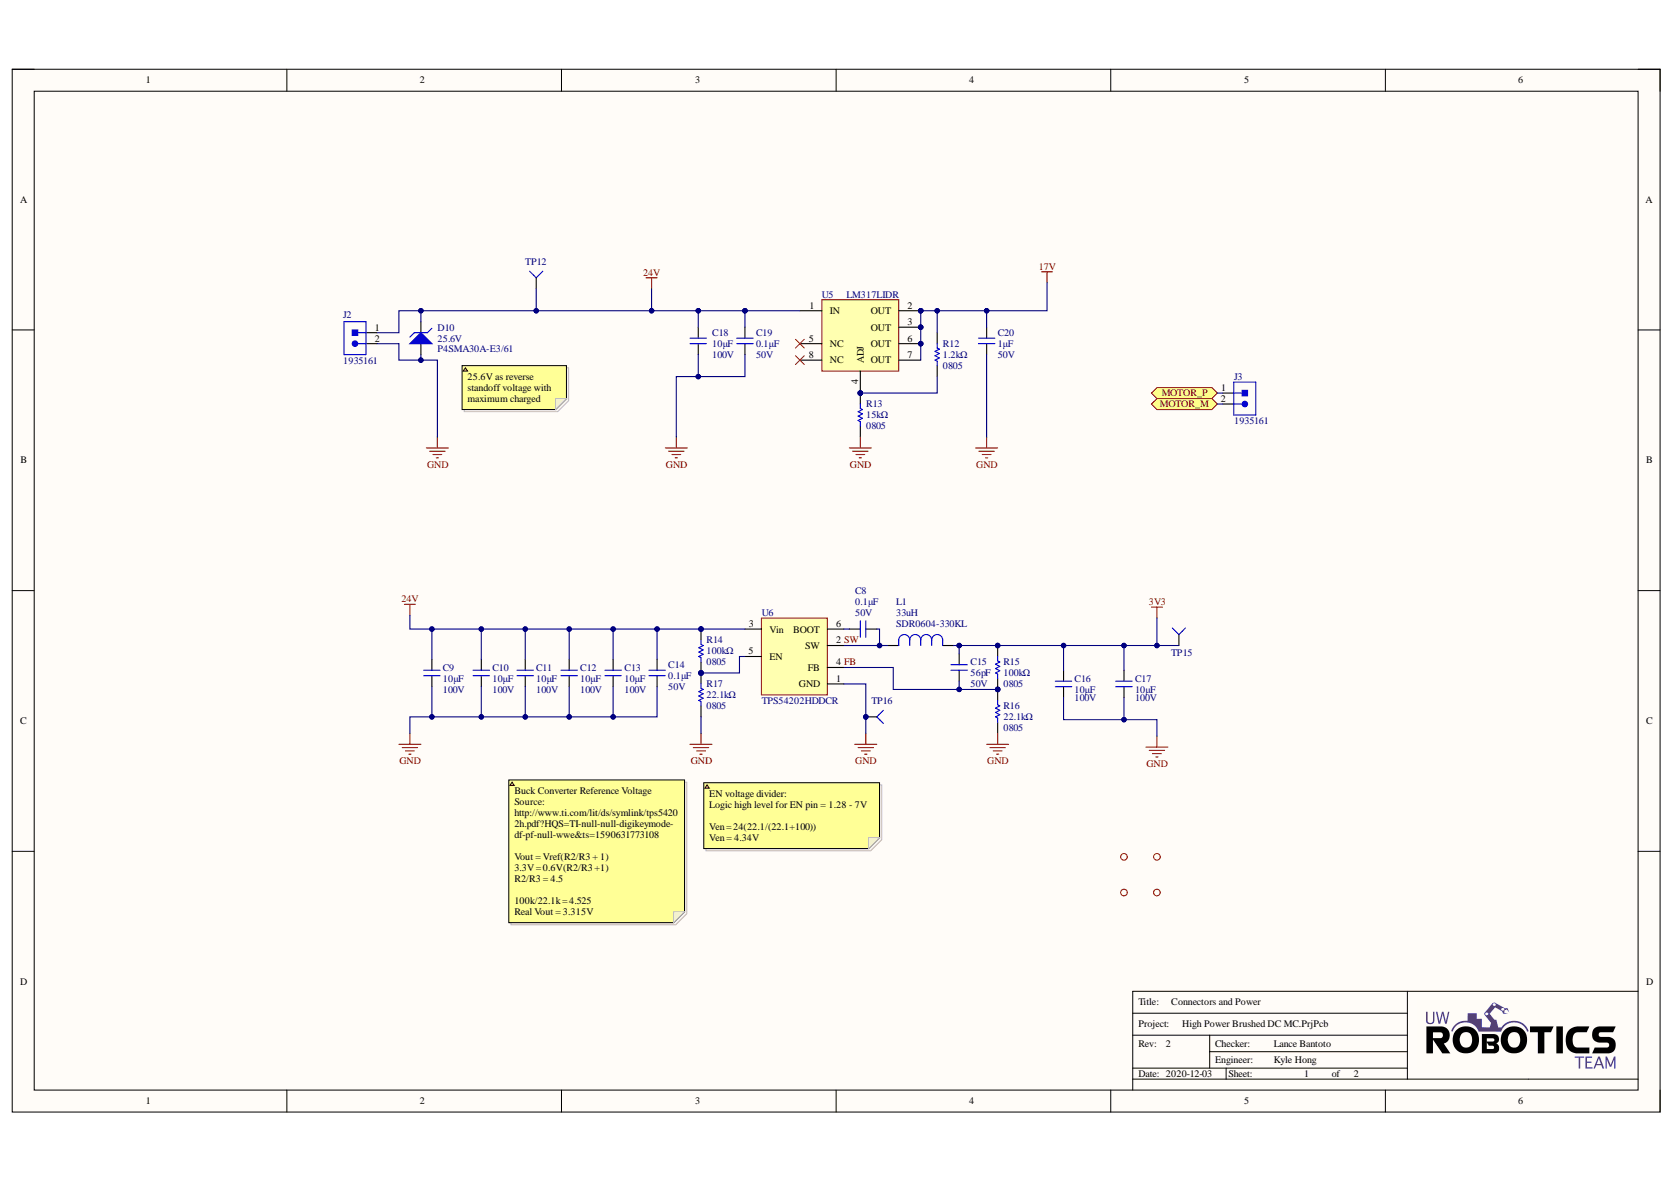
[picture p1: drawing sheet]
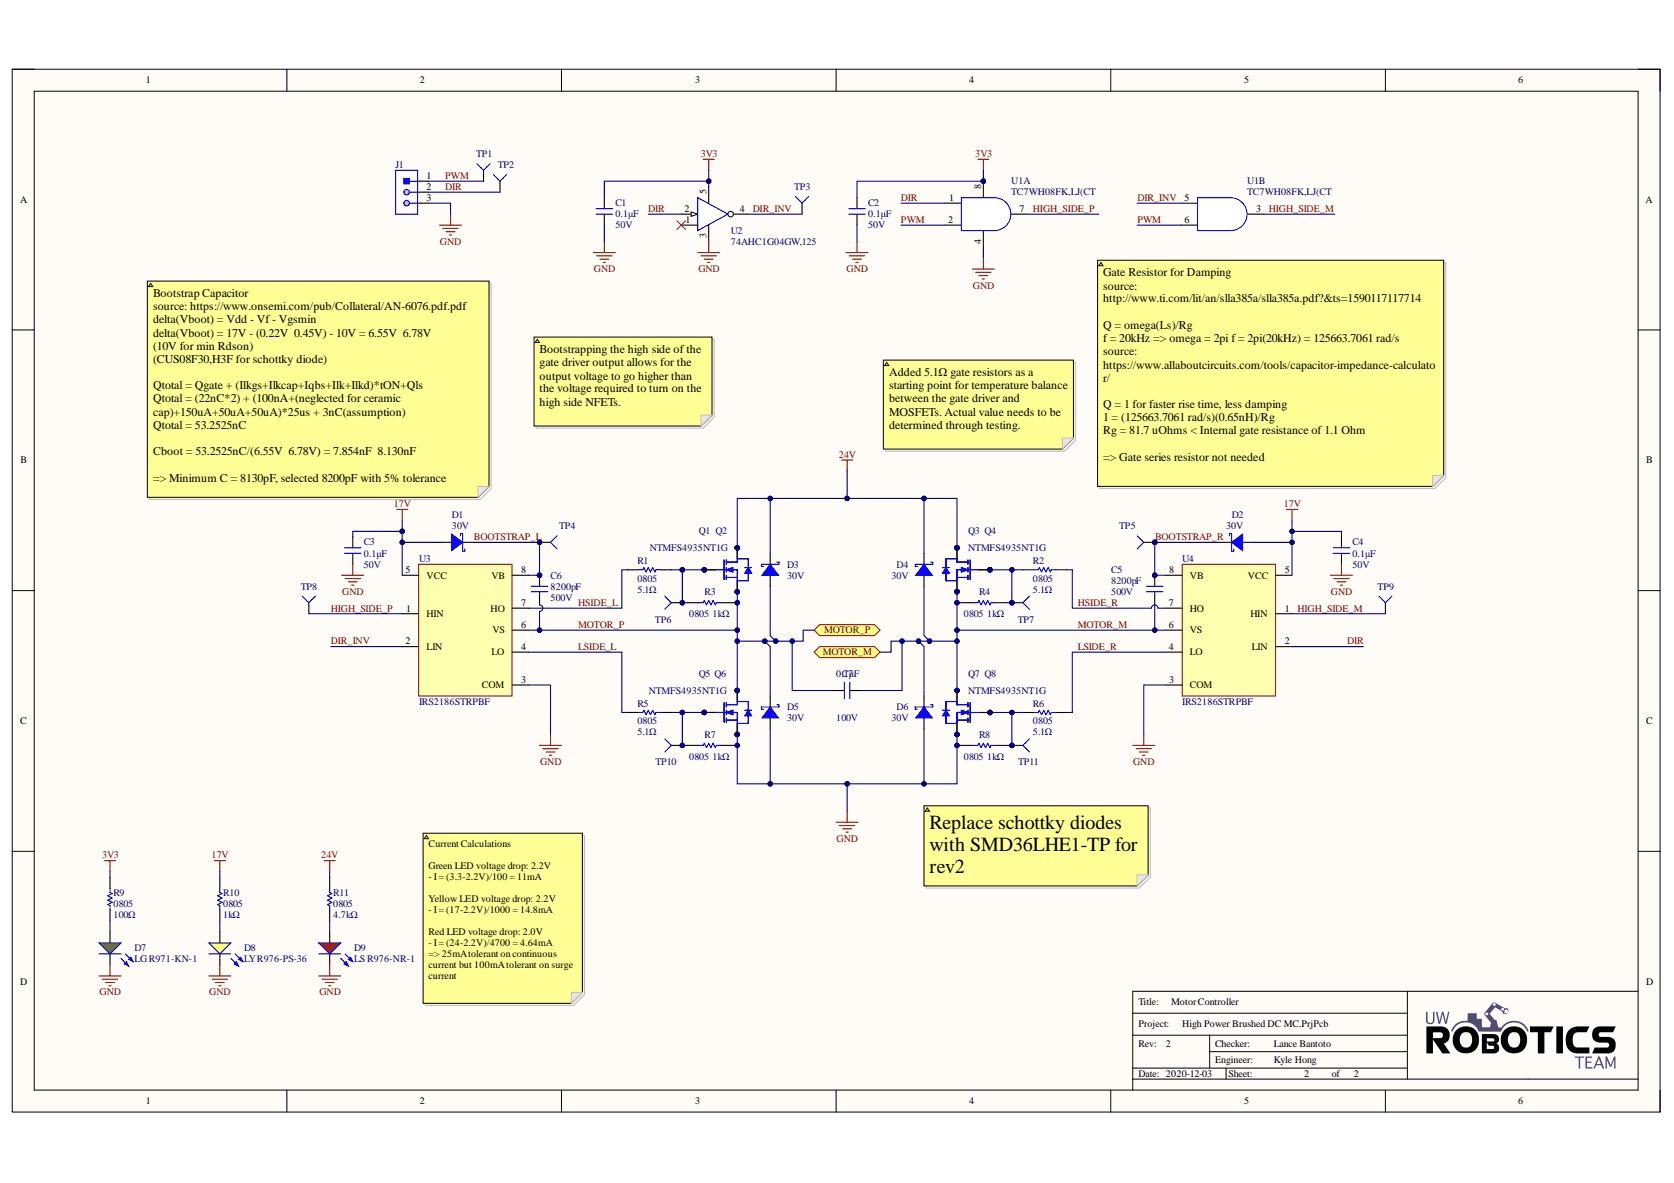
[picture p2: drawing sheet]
# Altium project High Power Brushed DC MC.PrjPcb
2 sheets, 83 parts. Net scope: flat (ports and power ports of the same name join across sheets).
Board file: High Power Brushed DC MC.PcbDoc
Sheets:
  SH2 - MOTOR CONTROLLER.SchDoc
  SH1 - CONNECTORS AND POWER.SchDoc

## Sheet SH2 - MOTOR CONTROLLER.SchDoc: Motor Controller
size B; CheckedBy: Lance Bantoto; DrawnBy: K Hong; Engineer: Kyle Hong; Revision: 2; SheetNumber: 2; SheetTotal: 2

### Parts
C1  Voltage Rating: 50V  [CAP2012]  (hidden comment: 0.1μF)
C2  Voltage Rating: 50V  [CAP2012]  (hidden comment: 0.1μF)
C3  Voltage Rating: 50V  [CAP2012]  (hidden comment: 0.1μF)
C4  Voltage Rating: 50V  [CAP2012]  (hidden comment: 0.1μF)
C5  value 8200pF  Voltage Rating (DC): 500V  [CAP1206]  (hidden comment: CAP_8200pF_500V_1206)
C6  value 8200pF  Voltage Rating (DC): 500V  [CAP1206]  (hidden comment: CAP_8200pF_500V_1206)
C7  value 0.1μF  Voltage(DC): 100V  [MKS2D031001A00MSSD]  (hidden comment: CAP_0.1uF_100V_FILM)
D1  Vr (Max): 30V  [SOD-323_UNIDIR]  (hidden comment: DIO_SCHOTTKY_30V_800mA)
D2  Vr (Max): 30V  [SOD-323_UNIDIR]  (hidden comment: DIO_SCHOTTKY_30V_800mA)
D3  Vr (Max): 30V  [SOD-323_UNIDIR]  (hidden comment: DIO_SCHOTTKY_30V_800mA)
D4  Vr (Max): 30V  [SOD-323_UNIDIR]  (hidden comment: DIO_SCHOTTKY_30V_800mA)
D5  Vr (Max): 30V  [SOD-323_UNIDIR]  (hidden comment: DIO_SCHOTTKY_30V_800mA)
D6  Vr (Max): 30V  [SOD-323_UNIDIR]  (hidden comment: DIO_SCHOTTKY_30V_800mA)
D7  LG R971-KN-1  [LED_0805_GREEN]
D8  LY R976-PS-36  [LED_0805_YELLOW]
D9  LS R976-NR-1  [LED_0805_RED]
J1  CON_3M_TERM  [1935174]  (value not drawn)
Q1  NTMFS4935NT1G  [SO8-FL]  (value not drawn)
Q2  NTMFS4935NT1G  [SO8-FL]
Q3  NTMFS4935NT1G  [SO8-FL]
Q4  NTMFS4935NT1G  [SO8-FL]  (value not drawn)
Q5  NTMFS4935NT1G  [SO8-FL]  (value not drawn)
Q6  NTMFS4935NT1G  [SO8-FL]
Q7  NTMFS4935NT1G  [SO8-FL]  (value not drawn)
Q8  NTMFS4935NT1G  [SO8-FL]
R1  value 5.1Ω  Case Code (Imperial): 0805  [RESC2012X60N]  (hidden comment: RES_5.1Ω_0805)
R2  value 5.1Ω  Case Code (Imperial): 0805  [RESC2012X60N]  (hidden comment: RES_5.1Ω_0805)
R3  Case Code (Imperial): 0805  [RESC2012X60N]  (hidden comment: 1kΩ)
R4  Case Code (Imperial): 0805  [RESC2012X60N]  (hidden comment: 1kΩ)
R5  value 5.1Ω  Case Code (Imperial): 0805  [RESC2012X60N]  (hidden comment: RES_5.1Ω_0805)
R6  value 5.1Ω  Case Code (Imperial): 0805  [RESC2012X60N]  (hidden comment: RES_5.1Ω_0805)
R7  Case Code (Imperial): 0805  [RESC2012X60N]  (hidden comment: 1kΩ)
R8  Case Code (Imperial): 0805  [RESC2012X60N]  (hidden comment: 1kΩ)
R9  value 100Ω  Case Code (Imperial): 0805  [RESC2012X60N]  (hidden comment: RES_100Ω_0805)
R10  Case Code (Imperial): 0805  [RESC2012X60N]  (hidden comment: 1kΩ)
R11  value 4.7kΩ  Case Code (Imperial): 0805  [RESC2012X60N]  (hidden comment: RES_4.7kΩ_0805)
TP1  TESTPOINT_1MM_CIRCLE  [TESTPOINT_CIRCLE_1MM]  (value not drawn)  (no BOM)
TP2  TESTPOINT_1MM_CIRCLE  [TESTPOINT_CIRCLE_1MM]  (value not drawn)  (no BOM)
TP3  TESTPOINT_1MM_CIRCLE  [TESTPOINT_CIRCLE_1MM]  (value not drawn)  (no BOM)
TP4  TESTPOINT_1MM_CIRCLE  [TESTPOINT_CIRCLE_1MM]  (value not drawn)  (no BOM)
TP5  TESTPOINT_1MM_CIRCLE  [TESTPOINT_CIRCLE_1MM]  (value not drawn)  (no BOM)
TP6  TESTPOINT_1MM_CIRCLE  [TESTPOINT_CIRCLE_1MM]  (value not drawn)  (no BOM)
TP7  TESTPOINT_1MM_CIRCLE  [TESTPOINT_CIRCLE_1MM]  (value not drawn)  (no BOM)
TP8  TESTPOINT_1MM_CIRCLE  [TESTPOINT_CIRCLE_1MM]  (value not drawn)  (no BOM)
TP9  TESTPOINT_1MM_CIRCLE  [TESTPOINT_CIRCLE_1MM]  (value not drawn)  (no BOM)
TP10  TESTPOINT_1MM_CIRCLE  [TESTPOINT_CIRCLE_1MM]  (value not drawn)  (no BOM)
TP11  TESTPOINT_1MM_CIRCLE  [TESTPOINT_CIRCLE_1MM]  (value not drawn)  (no BOM)
U1  TC7WH08FK,LJ(CT  [8-VFSOP]  (parts A,B of 2)
U2  74AHC1G04GW,125  [SOT353]
U3  IRS2186STRPBF  [8-SOIC_M]
U4  IRS2186STRPBF  [8-SOIC_M]

### Ports
MOTOR_M (bidir), MOTOR_P (bidir)

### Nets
3V3: C1.2 C2.2 R9.2 U1.8(Vcc) U2.5(Vcc)
17V: C3.2 C4.2 D1.1(Anode) D2.1(Anode) R10.2 U3.5(VCC) U4.5(VCC)
24V: D3.2(Cathode) D4.2(Cathode) Q1.3(Drain) Q2.3(Drain) Q3.3(Drain) Q4.3(Drain) R11.2
GND: C1.1 C2.1 C3.1 C4.1 D5.1(Anode) D6.1(Anode) D7.2(K) D8.2(K) D9.2(K) J1.3 Q5.1(Source) Q6.1(Source) Q7.1(Source) Q8.1(Source) R7.2 R8.1 U1.4(GND) U2.3(GND) U3.3(COM) U4.3(COM)
BOOTSTRAP_L: C6.2 D1.2(Cathode) TP4.1(=value) U3.8(VB)
BOOTSTRAP_R: C5.2 D2.2(Cathode) TP5.1(=value) U4.8(VB)
DIR: J1.2 TP2.1(=value) U1.1(A1) U2.2(A) U4.2(LIN)
DIR_INV: TP3.1(=value) U1.5(A2) U2.4(Y) U3.2(LIN)
HIGH_SIDE_M: TP9.1(=value) U1.3(Y2) U4.1(HIN)
HIGH_SIDE_P: TP8.1(=value) U1.7(Y1) U3.1(HIN)
HSIDE_L: R1.1 U3.7(HO)
HSIDE_R: R2.2 U4.7(HO)
LSIDE_L: R5.1 U3.4(LO)
LSIDE_R: R6.2 U4.4(LO)
MOTOR_M: C5.1 C7.2 D4.1(Anode) D6.2(Cathode) Q3.1(Source) Q4.1(Source) Q7.3(Drain) Q8.3(Drain) R4.1 U4.6(VS) ; port MOTOR_M
MOTOR_P: C6.1 C7.1 D3.1(Anode) D5.2(Cathode) Q1.1(Source) Q2.1(Source) Q5.3(Drain) Q6.3(Drain) R3.2 U3.6(VS) ; port MOTOR_P
PWM: J1.1 TP1.1(=value) U1.2(B1) U1.6(B2)
NetD7_1: D7.1(A) R9.1
NetD8_1: D8.1(A) R10.1
NetD9_1: D9.1(A) R11.1
NetQ1_2: Q1.2(Gate) Q2.2(Gate) R1.2 R3.1 TP6.1(=value)
NetQ3_2: Q3.2(Gate) Q4.2(Gate) R2.1 R4.2 TP7.1(=value)
NetQ5_2: Q5.2(Gate) Q6.2(Gate) R5.2 R7.1 TP10.1(=value)
NetQ7_2: Q7.2(Gate) Q8.2(Gate) R6.1 R8.2 TP11.1(=value)

Not connected (* = marked no-connect by the designer): U2 1(NC)*

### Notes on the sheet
- Bootstrapping the high side of the gate driver output allows for the output voltage to go higher than the voltage required to turn on the high side NFETs.
- Added 5.1Ω gate resistors as a starting point for temperature balance between the gate driver and MOSFETs. Actual value needs to be determined through testing.
- Bootstrap Capacitor
  source: https://www.onsemi.com/pub/Collateral/AN-6076.pdf.pdf
  delta(Vboot) = Vdd - Vf - Vgsmin
  delta(Vboot) = 17V - (0.22V  0.45V) - 10V = 6.55V  6.78V
  (10V for min Rdson)
  (CUS08F30,H3F for schottky diode)
  Qtotal = Qgate + (Ilkgs+Ilkcap+Iqbs+Ilk+Ilkd)*tON+Qls
  Qtotal = (22nC*2) + (100nA+(neglected for ceramic cap)+150uA+50uA+50uA)*25us + 3nC(assumption)
  Qtotal = 53.2525nC
  Cboot = 53.2525nC/(6.55V  6.78V) = 7.854nF  8.130nF
  => Minimum C = 8130pF, selected 8200pF with 5% tolerance
- Gate Resistor for Damping
  source: http://www.ti.com/lit/an/slla385a/slla385a.pdf?&ts=1590117117714
  Q = omega(Ls)/Rg
  f = 20kHz => omega = 2pi f = 2pi(20kHz) = 125663.7061 rad/s
  source: https://www.allaboutcircuits.com/tools/capacitor-impedance-calculator/
  Q = 1 for faster rise time, less damping
  1 = (125663.7061 rad/s)(0.65nH)/Rg
  Rg = 81.7 uOhms < Internal gate resistance of 1.1 Ohm
  => Gate series resistor not needed
- Replace schottky diodes with SMD36LHE1-TP for rev2
- Current Calculations
  Green LED voltage drop: 2.2V
  - I = (3.3-2.2V)/100 = 11mA
  Yellow LED voltage drop: 2.2V
  - I = (17-2.2V)/1000 = 14.8mA
  Red LED voltage drop: 2.0V
  - I = (24-2.2V)/4700 = 4.64mA
  => 25mA tolerant on continuous current but 100mA tolerant on surge current

## Sheet SH1 - CONNECTORS AND POWER.SchDoc: Connectors and Power
size B; CheckedBy: Lance Bantoto; Engineer: Kyle Hong; Revision: 2; SheetNumber: 1; SheetTotal: 2

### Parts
C8  Voltage Rating: 50V  [CAP2012]  (hidden comment: 0.1μF)
C9  value 10μF  Voltage Rating: 100V  [CAP1210]  (hidden comment: CAP_10uF_100V_1210)
C10  value 10μF  Voltage Rating: 100V  [CAP1210]  (hidden comment: CAP_10uF_100V_1210)
C11  value 10μF  Voltage Rating: 100V  [CAP1210]  (hidden comment: CAP_10uF_100V_1210)
C12  value 10μF  Voltage Rating: 100V  [CAP1210]  (hidden comment: CAP_10uF_100V_1210)
C13  value 10μF  Voltage Rating: 100V  [CAP1210]  (hidden comment: CAP_10uF_100V_1210)
C14  Voltage Rating: 50V  [CAP2012]  (hidden comment: 0.1μF)
C15  value 56pF  Voltage Rating: 50V  [CAP2012]  (hidden comment: CAP_56pF_50V_0805)
C16  value 10μF  Voltage Rating: 100V  [CAP1210]  (hidden comment: CAP_10uF_100V_1210)
C17  value 10μF  Voltage Rating: 100V  [CAP1210]  (hidden comment: CAP_10uF_100V_1210)
C18  value 10μF  Voltage Rating: 100V  [CAP1210]  (hidden comment: CAP_10uF_100V_1210)
C19  Voltage Rating: 50V  [CAP2012]  (hidden comment: 0.1μF)
C20  value 1μF  Voltage Rating: 50V  [CAP2012]  (hidden comment: CAP_1uF_50V_0805)
D10  Reverse Standoff Voltage: 25.6V  [DO-214AC_UNI]  (hidden comment: P4SMA30A-E3/61)
J2  1935161  [1935161]
J3  1935161  [1935161]
L1  Manufacturer Part Number 1: SDR0604-330KL  Inductance: 33uH  [IND_BOURNS_SDR0604]  (hidden comment: IND_33uH_880mA)
MH1  MOUNTING_HOLES  [MOUNTING_HOLE]  (value not drawn)
MH2  MOUNTING_HOLES  [MOUNTING_HOLE]  (value not drawn)
MH3  MOUNTING_HOLES  [MOUNTING_HOLE]  (value not drawn)
MH4  MOUNTING_HOLES  [MOUNTING_HOLE]  (value not drawn)
R12  value 1.2kΩ  Case Code (Imperial): 0805  [RESC2012X60N]  (hidden comment: RES_1.2kΩ_0805)
R13  value 15kΩ  Case Code (Imperial): 0805  [RESC2012X60N]  (hidden comment: RES_15Ω_0805)
R14  Case Code (Imperial): 0805  Resistance: 100kΩ  [RESC2012X60N]  (hidden comment: RES_100kΩ_0805)
R15  Case Code (Imperial): 0805  Resistance: 100kΩ  [RESC2012X60N]  (hidden comment: RES_100kΩ_0805)
R16  Case Code (Imperial): 0805  Resistance: 22.1kΩ  [RESC2012X60N]  (hidden comment: RES_22.1kΩ_0805)
R17  Case Code (Imperial): 0805  Resistance: 22.1kΩ  [RESC2012X60N]  (hidden comment: RES_22.1kΩ_0805)
TP12  TESTPOINT_SMD_LOOP  [S1751-46R]  (value not drawn)
TP15  TESTPOINT_SMD_LOOP  [S1751-46R]  (value not drawn)
TP16  TESTPOINT_SMD_LOOP  [S1751-46R]  (value not drawn)
U5  LM317LIDR  [LM317LIDR]
U6  TPS54202HDDCR  [SOT23-6]

### Ports
MOTOR_M (bidir), MOTOR_P (bidir)

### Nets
3V3: C15.2 C16.2 C17.2 L1.1 R15.2 TP15.1(=value)
17V: C20.2 R12.2 U5.2(OUT) U5.3(OUT) U5.6(OUT) U5.7(OUT)
24V: C9.2 C10.2 C11.2 C12.2 C13.2 C14.2 C18.2 C19.2 D10.2 J2.1 R14.2 TP12.1(=value) U5.1(IN) U6.3(Vin)
GND: C9.1 C10.1 C11.1 C12.1 C13.1 C14.1 C16.1 C17.1 C18.1 C19.1 C20.1 D10.1 J2.2 R13.1 R16.1 R17.1 TP16.1(=value) U6.1(GND)
FB: C15.1 R15.1 R16.2 U6.4(FB)
MOTOR_M: J3.2 ; port MOTOR_M
MOTOR_P: J3.1 ; port MOTOR_P
SW: C8.2 L1.2 U6.2(SW)
NetC8_1: C8.1 U6.6(BOOT)
NetR12_1: R12.1 R13.2 U5.4(ADJ)
NetR14_1: R14.1 R17.2 U6.5(EN)

Not connected (* = marked no-connect by the designer): U5 5(NC)* 8(NC)*

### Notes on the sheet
- 25.6V as reverse standoff voltage with maximum charged condition in mind
- EN voltage divider:
  Logic high level for EN pin = 1.28 - 7V
  Ven = 24(22.1/(22.1+100))
  Ven = 4.34V
- Buck Converter Reference Voltage
  Source: http://www.ti.com/lit/ds/symlink/tps54202h.pdf?HQS=TI-null-null-digikeymode-df-pf-null-wwe&ts=1590631773108
  Vout = Vref(R2/R3 + 1)
  3.3V = 0.6V(R2/R3 +1)
  R2/R3 = 4.5
  100k/22.1k = 4.525
  Real Vout = 3.315V

## Nets that join several sheets
3V3: SH2 - MOTOR CONTROLLER (5 pins), SH1 - CONNECTORS AND POWER (6 pins)
17V: SH2 - MOTOR CONTROLLER (7 pins), SH1 - CONNECTORS AND POWER (6 pins)
24V: SH2 - MOTOR CONTROLLER (7 pins), SH1 - CONNECTORS AND POWER (14 pins)
GND: SH2 - MOTOR CONTROLLER (20 pins), SH1 - CONNECTORS AND POWER (18 pins)
MOTOR_M: SH2 - MOTOR CONTROLLER (10 pins), SH1 - CONNECTORS AND POWER (J3.2)
MOTOR_P: SH2 - MOTOR CONTROLLER (10 pins), SH1 - CONNECTORS AND POWER (J3.1)
